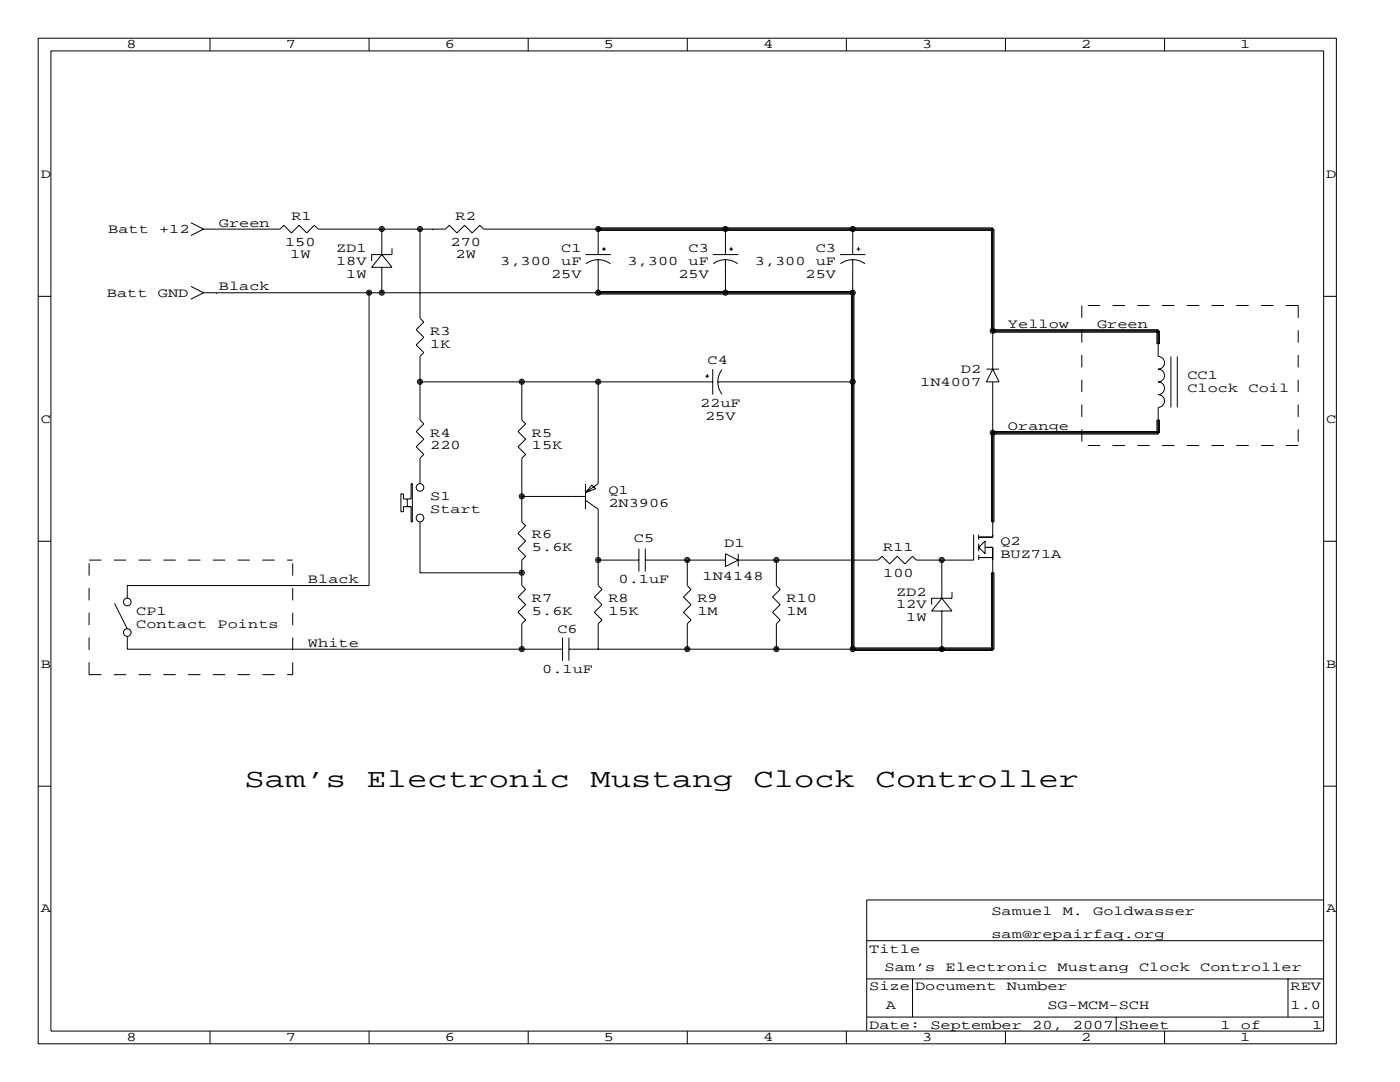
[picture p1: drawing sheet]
<svg xmlns="http://www.w3.org/2000/svg" width="279mm" height="216mm" viewBox="0 0 279 216" stroke-linecap="round" stroke-linejoin="round" font-family="sans-serif">
<g fill="none" stroke="#000" stroke-width=".2">
<path d="M7.6 7.6h259.1v200.7h-259.1zM10.2 10.2h254v195.5h-254zM41.9 7.6v2.6M73.7 7.6v2.6M105.4 7.6v2.6M137.2 7.6v2.6M168.9 7.6v2.6M200.7 7.6v2.6M232.4 7.6v2.6M7.6 59.1h2.6M38.1 57.1l2.5 1.3M38.1 44.4l2.5 1.3"/>
<path d="M40.6 45.7h15.3l.7-.7 1.6 1.5 1.5-1.5 1.5 1.5 1.5-1.5 .8 .7h25.4l.8-.7 1.5 1.5 1.5-1.5 1.5 1.5 1.6-1.5 .7 .7h101.9v20.3M40.6 58.4l-2.5 1.3M40.6 58.4h129.8v71.1M40.6 45.7l-2.5 1.3M43.2 58.4h.1M73.7 58.4v58.4h-48.3v2.6M76.2 45.7v5.1M76.2 53.3v5.1M76.2 50.8l2 2.5h-4zM78.2 49.5v1.3h-4v1.3M83.8 45.7v17.8l.8 .8-1.5 1.5 1.5 1.5-1.5 1.5 1.5 1.6-.8 .7v12.7l.8 .8-1.5 1.5 1.5 1.5-1.5 1.6 1.5 1.5-.8 .7v5.1M86.4 45.7h.1"/>
<path d="M116.8 50.8h5.1M116.9 52.6a4.1 4.1 0 0 1 4.9 0M119.4 50.8v-5.3h78.7v28.2M119.4 51.8v6.9h50.8M119.4 46h78.7M119.4 58.2h50.8M120.1 49.7h.8M120.5 49.3v.8M142.2 50.8h5.1M142.3 52.6a4.1 4.1 0 0 1 4.9 0M144.8 45.7v5.1M144.8 51.8v6.6"/>
<path d="M145.5 49.7h.8M145.9 49.3v.8M167.6 50.8h5.1M167.7 52.6a4.1 4.1 0 0 1 4.9 0M169.9 58.4v71.1M170.2 45.7v5.1M170.2 51.8v78h27.9v-20.6h-1.5M170.9 49.7h.8M171.3 49.3v.8M197.9 45.7v20.3h33.5v2.6h-.5v-2.6M264.2 59.1h2.5M83.8 76.2h58.4"/>
<path d="M104.1 76.2v7.6l.8 .8-1.5 1.5 1.5 1.5-1.5 1.6 1.5 1.5-.8 .7v12.7l.8 .8-1.5 1.5 1.5 1.5-1.5 1.6 1.5 1.5-.8 .8v5l.8 .8-1.5 1.5 1.5 1.5-1.5 1.6 1.5 1.5-.8 .8v5M119.4 76.2v20.3l-2.6 1.8M140.8 75.1h.7M141.1 74.7v.7M142.2 73.7v5M143.3 76.2h26.9M144.1 73.8a4.1 4.1 0 0 0 0 4.8M196.8 73.7h2.6M198.1 65.8h33v5.3a1.27 1.27 0 0 1 1.3 1.3 1.27 1.27 0 0 1-1.3 1.3 1.27 1.27 0 0 1 1.3 1.2 1.27 1.27 0 0 1-1.3 1.3 1.27 1.27 0 0 1 1.3 1.3 1.27 1.27 0 0 1-1.3 1.2 1.27 1.27 0 0 1 1.3 1.3 1.27 1.27 0 0 1-1.3 1.3v5.3h-33M198.1 76.2v31h-2.8M198.1 73.7l1.3 2.5h-2.6zM198.1 66.3h33"/>
<path d="M233.7 71.1v10.2M234.9 71.1v10.2M80 98.6h.5v1h1.5v-3.1h.3v7.6h-.3v-3h-1.5v1h-.5zM81.3 99.6v1.5M104.1 99.1h12.7M116.8 99.8l2.6 1.8v15.2l.7 .8-1.5 1.5 1.5 1.5-1.5 1.6 1.5 1.5-.7 .8v5M116.8 96.5v5.1M118.1 96.8l.8 .7-2.1 .8zM198.1 86.4h.1M198.1 86.1h33M198.4 86.4v17.7h-.5v-17.7h33.5v-2.6h-.5v2.6M7.6 108h2.6"/>
<path d="M83.8 104.1v10.2h20.3M119.4 111.8h8.1M127.5 109.5v4.5M128.8 111.8h16M128.8 109.5v4.5M137.2 111.8v5l.7 .8-1.5 1.5 1.5 1.5-1.5 1.6 1.5 1.5-.7 .8v5M144.8 110.5l2.5 1.3-2.5 1.2zM147.3 110.5v2.5M154.9 111.8v5l.8 .8-1.5 1.5 1.5 1.5-1.5 1.6 1.5 1.5-.8 .8v5M188 111.8v7.6M188 119.4l2 2.5h-4.1zM190 118.1v1.3h-4.1v1.2"/>
<path d="M194.3 106.7v5.1h-11.4l-.8-.8-1.5 1.5-1.5-1.5-1.6 1.5-1.5-1.5-.7 .8h-28M195.3 111.3h2.8M195.3 109.2l1.3-1.3v2.6zM195.3 106.7v1M195.3 108.5v1.5M195.3 110.7v1.1M264.2 108h2.5M22.9 120.4l2.5 5.1M25.4 127v2.5h86.9M112.3 127.3v4.5M113.5 129.5h84.9v-15.2h-.5v15.2M113.5 127.3v4.5"/>
<path d="M170.2 129.3h27.9M188 121.9v7.6M7.6 156.9h2.6M264.2 156.9h2.5M264.2 179.6h-91.2v26.1M173 195.3h91.2M173 187.7h91.2M182.1 195.3v7.6M257 195.3v7.6M41.9 205.7v2.6M73.7 205.7v2.6M105.4 205.7v2.6"/>
<path d="M137.2 205.7v2.6M168.9 205.7v2.6M173 202.9h91.2M200.7 205.7v2.6M222.8 202.9v2.8M232.4 205.7v2.6"/>
<circle cx="73.7" cy="58.4" r=".51"/>
<circle cx="73.7" cy="58.4" r=".25"/>
<circle cx="76.2" cy="45.7" r=".51"/>
<circle cx="76.2" cy="58.4" r=".51"/>
<circle cx="76.2" cy="45.7" r=".25"/>
<circle cx="76.2" cy="58.4" r=".25"/>
<circle cx="83.8" cy="45.7" r=".51"/>
<circle cx="83.8" cy="45.7" r=".25"/>
<circle cx="119.4" cy="45.7" r=".51"/>
<circle cx="119.4" cy="58.4" r=".51"/>
<circle cx="119.4" cy="58.4" r=".25"/>
<circle cx="119.4" cy="45.7" r=".25"/>
<circle cx="144.8" cy="45.7" r=".51"/>
<circle cx="144.8" cy="58.4" r=".51"/>
<circle cx="144.8" cy="45.7" r=".25"/>
<circle cx="144.8" cy="58.4" r=".25"/>
<circle cx="170.2" cy="58.4" r=".51"/>
<circle cx="170.2" cy="45.7" r=".51"/>
<circle cx="170.2" cy="45.7" r=".25"/>
<circle cx="170.2" cy="58.4" r=".25"/>
<circle cx="83.8" cy="76.2" r=".51"/>
<circle cx="83.8" cy="76.2" r=".25"/>
<circle cx="104.1" cy="76.2" r=".51"/>
<circle cx="104.1" cy="76.2" r=".25"/>
<circle cx="119.4" cy="76.2" r=".51"/>
<circle cx="119.4" cy="76.2" r=".25"/>
<circle cx="170.2" cy="76.2" r=".51"/>
<circle cx="170.2" cy="76.2" r=".25"/>
<circle cx="198.1" cy="66" r=".51"/>
<circle cx="198.1" cy="66" r=".25"/>
<circle cx="83.8" cy="97.3" r=".76"/>
<circle cx="104.1" cy="99" r=".51"/>
<circle cx="104.1" cy="99" r=".25"/>
<circle cx="198.1" cy="86.3" r=".51"/>
<circle cx="198.1" cy="86.3" r=".25"/>
<circle cx="83.8" cy="103.4" r=".76"/>
<circle cx="104.1" cy="114.3" r=".51"/>
<circle cx="104.1" cy="114.3" r=".25"/>
<circle cx="119.4" cy="111.7" r=".51"/>
<circle cx="119.4" cy="111.7" r=".25"/>
<circle cx="137.2" cy="111.7" r=".51"/>
<circle cx="137.2" cy="111.7" r=".25"/>
<circle cx="154.9" cy="111.7" r=".51"/>
<circle cx="154.9" cy="111.7" r=".25"/>
<circle cx="188" cy="111.7" r=".51"/>
<circle cx="188" cy="111.7" r=".25"/>
<circle cx="25.4" cy="126.2" r=".76"/>
<circle cx="25.4" cy="120.1" r=".76"/>
<circle cx="104.1" cy="129.5" r=".51"/>
<circle cx="104.1" cy="129.5" r=".25"/>
<circle cx="137.2" cy="129.5" r=".51"/>
<circle cx="137.2" cy="129.5" r=".25"/>
<circle cx="154.9" cy="129.5" r=".51"/>
<circle cx="154.9" cy="129.5" r=".25"/>
<circle cx="170.2" cy="129.5" r=".51"/>
<circle cx="170.2" cy="129.5" r=".25"/>
<circle cx="188" cy="129.5" r=".51"/>
<circle cx="188" cy="129.5" r=".25"/>
</g>
<path d="M215.9 61v27.9M259.1 61v27.9M259.1 61h-43.2M259.1 88.9h-43.2M17.8 111.8h40.6M17.8 134.6h40.6M17.8 134.6v-22.8M58.4 134.6v-22.8" fill="none" stroke="#000" stroke-width=".2" stroke-dasharray="2.5" stroke-linecap="butt"/>
<g font-size="5.3">
<text x="48.8" y="157">Sam’s</text>
<text x="73.2" y="157">Electronic</text>
<text x="117.9" y="157">Mustang</text>
<text x="150.4" y="157">Clock</text>
<text x="174.8" y="157">Controller</text>
</g>
<g font-size="2.6">
<text x="25.3" y="9.7">8</text>
<text x="57" y="9.7">7</text>
<text x="88.8" y="9.7">6</text>
<text x="120.5" y="9.7">5</text>
<text x="152.3" y="9.7">4</text>
<text x="184" y="9.7">3</text>
<text x="215.8" y="9.7">2</text>
<text x="247.5" y="9.7">1</text>
<text x="8.1" y="35.5">D</text>
<text x="264.7" y="35.5">D</text>
<text x="21.6" y="46.5">Batt</text>
<text x="31.7" y="46.5">+12</text>
<text x="43.7" y="45.2">Green</text>
<text x="58.2" y="43.9">R1</text>
<text x="90.9" y="43.9">R2</text>
<text x="56.9" y="49">150</text>
<text x="57.9" y="51.6">1W</text>
<text x="67.1" y="50.3">ZD1</text>
<text x="67.1" y="52.8">18V</text>
<text x="89.9" y="49">270</text>
<text x="90.9" y="51.6">2W</text>
<text x="99.8" y="52.8">3,300</text>
<text x="112" y="50.3">C1</text>
<text x="112" y="52.8">uF</text>
<text x="125.2" y="52.8">3,300</text>
<text x="137.4" y="50.3">C3</text>
<text x="137.4" y="52.8">uF</text>
<text x="150.6" y="52.8">3,300</text>
<text x="162.8" y="50.3">C3</text>
<text x="162.8" y="52.8">uF</text>
<text x="21.3" y="59.2">Batt</text>
<text x="31.5" y="59.2">GND</text>
<text x="43.7" y="57.9">Black</text>
<text x="69.1" y="55.4">1W</text>
<text x="110" y="55.4">25V</text>
<text x="135.4" y="55.4">25V</text>
<text x="160.8" y="55.4">25V</text>
<text x="201.2" y="65.5">Yellow</text>
<text x="218.9" y="65.5">Green</text>
<text x="85.9" y="66.8">R3</text>
<text x="85.9" y="69.3">1K</text>
<text x="141.2" y="72.6">C4</text>
<text x="183.6" y="77">1N4007</text>
<text x="191.8" y="74.4">D2</text>
<text x="237" y="75.7">CC1</text>
<text x="139.7" y="81.3">22uF</text>
<text x="140.7" y="83.8">25V</text>
<text x="237" y="78.2">Clock</text>
<text x="249.2" y="78.2">Coil</text>
<text x="8.1" y="84.3">C</text>
<text x="85.9" y="87.1">R4</text>
<text x="85.9" y="89.7">220</text>
<text x="106.2" y="87.1">R5</text>
<text x="106.2" y="89.7">15K</text>
<text x="201.2" y="85.9">Orange</text>
<text x="264.7" y="84.3">C</text>
<text x="85.9" y="99.8">S1</text>
<text x="121.4" y="98.6">Q1</text>
<text x="121.4" y="101.1">2N3906</text>
<text x="85.9" y="102.4">Start</text>
<text x="106.2" y="107.4">R6</text>
<text x="106.2" y="110">5.6K</text>
<text x="126.5" y="108.2">C5</text>
<text x="144.5" y="109.2">D1</text>
<text x="176.3" y="110">R11</text>
<text x="199.6" y="108.7">Q2</text>
<text x="199.6" y="111.3">BUZ71A</text>
<text x="61.5" y="116.3">Black</text>
<text x="123.4" y="116.3">0.1uF</text>
<text x="140.2" y="115.8">1N4148</text>
<text x="176.3" y="115.1">100</text>
<text x="178.8" y="118.9">ZD2</text>
<text x="27.2" y="122.7">CP1</text>
<text x="27.2" y="125.2">Contact</text>
<text x="43.4" y="125.2">Points</text>
<text x="106.2" y="120.1">R7</text>
<text x="106.2" y="122.7">5.6K</text>
<text x="121.4" y="120.1">R8</text>
<text x="121.4" y="122.7">15K</text>
<text x="139.2" y="120.1">R9</text>
<text x="139.2" y="122.7">1M</text>
<text x="157" y="120.1">R10</text>
<text x="157" y="122.7">1M</text>
<text x="178.8" y="121.4">12V</text>
<text x="180.8" y="124">1W</text>
<text x="61.5" y="129">White</text>
<text x="111.3" y="126.2">C6</text>
<text x="8.1" y="133.2">B</text>
<text x="108.2" y="134.4">0.1uF</text>
<text x="264.7" y="133.2">B</text>
<text x="8.1" y="182.1">A</text>
<text x="197.9" y="182.6">Samuel</text>
<text x="212.1" y="182.6">M.</text>
<text x="218.2" y="182.6">Goldwasser</text>
<text x="264.7" y="182.1">A</text>
<text x="173.5" y="190.2">Title</text>
<text x="197.9" y="187.2">sam@repairfaq.org</text>
<text x="173.5" y="197.6">Size Document</text>
<text x="176.5" y="193.8">Sam’s</text>
<text x="188.7" y="193.8">Electronic</text>
<text x="200.9" y="197.6">Number</text>
<text x="211.1" y="193.8">Mustang</text>
<text x="227.3" y="193.8">Clock</text>
<text x="239.5" y="193.8">Controller</text>
<text x="257.6" y="197.6">REV</text>
<text x="176.8" y="201.4">A</text>
<text x="209" y="201.4">SG-MCM-SCH</text>
<text x="257.6" y="201.4">1.0</text>
<text x="25.3" y="207.8">8</text>
<text x="57" y="207.8">7</text>
<text x="88.8" y="207.8">6</text>
<text x="120.5" y="207.8">5</text>
<text x="152.3" y="207.8">4</text>
<text x="173.5" y="205.2">Date:</text>
<text x="184" y="207.8">3</text>
<text x="185.7" y="205.2">September</text>
<text x="206" y="205.2">20,</text>
<text x="214.1" y="205.2">2007 Sheet</text>
<text x="215.8" y="207.8">2</text>
<text x="243.6" y="205.2">1</text>
<text x="247.5" y="207.8">1</text>
<text x="247.7" y="205.2">of</text>
<text x="261.9" y="205.2">1</text>
</g>
</svg>
